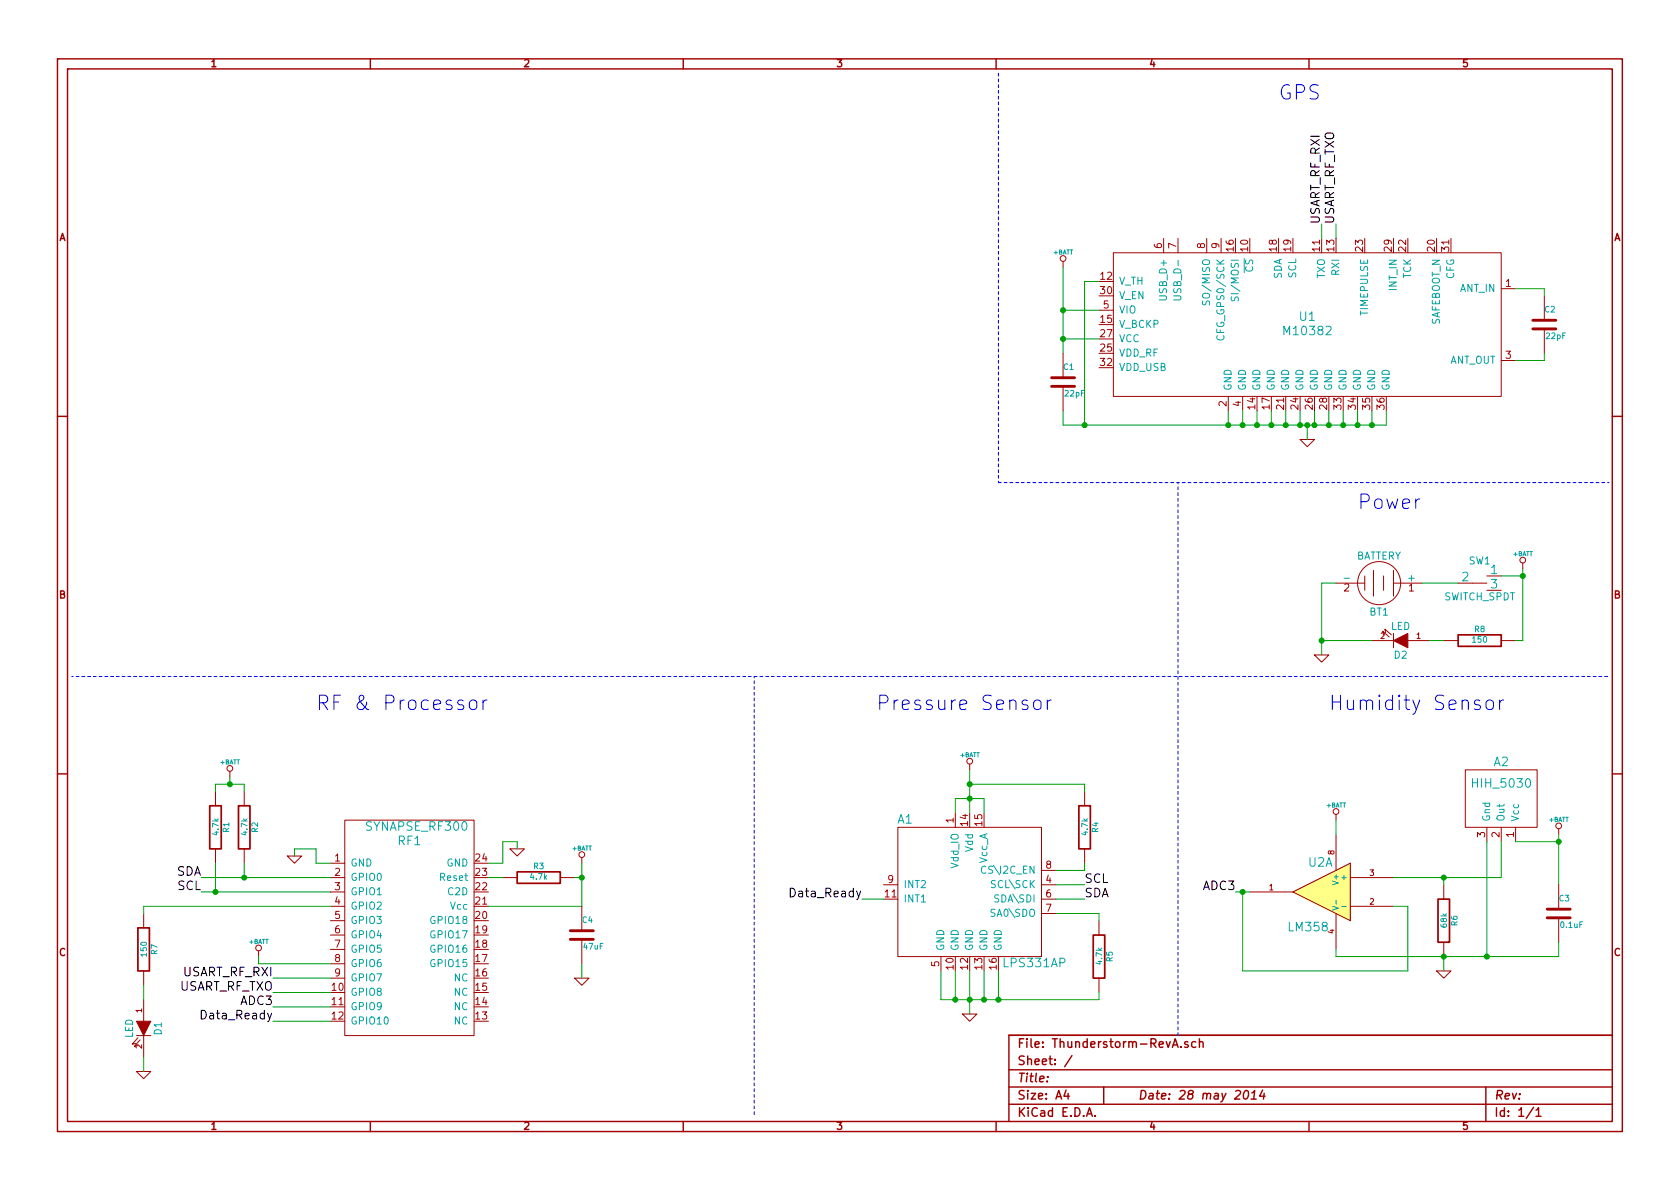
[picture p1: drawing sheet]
EESchema Schematic File Version 2
LIBS:power
LIBS:device
LIBS:transistors
LIBS:conn
LIBS:linear
LIBS:regul
LIBS:74xx
LIBS:cmos4000
LIBS:adc-dac
LIBS:memory
LIBS:xilinx
LIBS:special
LIBS:microcontrollers
LIBS:dsp
LIBS:microchip
LIBS:analog_switches
LIBS:motorola
LIBS:texas
LIBS:intel
LIBS:audio
LIBS:interface
LIBS:digital-audio
LIBS:philips
LIBS:display
LIBS:cypress
LIBS:siliconi
LIBS:opto
LIBS:atmel
LIBS:contrib
LIBS:valves
LIBS:DataStorage
LIBS:Microprocessors
LIBS:MiscellaneousDevices
LIBS:RF_OEM_Parts
LIBS:Sensors
LIBS:TransistorParts
LIBS:Thunderstorm-RevA-cache
EELAYER 27 0
EELAYER END
$Descr A4 11693 8268
encoding utf-8
Sheet 1 1
Title ""
Date "28 may 2014"
Rev ""
Comp ""
Comment1 ""
Comment2 ""
Comment3 ""
Comment4 ""
$EndDescr
$Comp
L SYNAPSE_RF300 RF1
U 1 1
P 2850 6550
F 0 "RF1" H 2850 7250 60  0000 C CNN
F 1 "SYNAPSE_RF300" H 2900 7350 60  0000 C CNN
F 2 "~" H 2850 6550 60  0000 C CNN
F 3 "~" H 2850 6550 60  0000 C CNN
	1    2850 6550
	1    0    0    -1  
$EndComp
$Comp
L BATTERY BT1
U 1 1
P 9600 4050
F 0 "BT1" H 9600 4250 50  0000 C CNN
F 1 "BATTERY" H 9600 3860 50  0000 C CNN
F 2 "~" H 9600 4050 60  0000 C CNN
F 3 "~" H 9600 4050 60  0000 C CNN
	1    9600 4050
	-1   0    0    1   
$EndComp
$Comp
L SWITCH_SPDT SW1
U 1 1
P 10300 4050
F 0 "SW1" H 10300 4200 50  0000 C CNN
F 1 "SWITCH_SPDT" H 10300 3950 50  0000 C CNN
F 2 "~" H 10300 4050 60  0000 C CNN
F 3 "~" H 10300 4050 60  0000 C CNN
	1    10300 4050
	1    0    0    -1  
$EndComp
$Comp
L GND #PWR12
U 1 1
P 9200 4550
F 0 "#PWR12" H 9200 4550 30  0001 C CNN
F 1 "GND" H 9200 4480 30  0001 C CNN
F 2 "" H 9200 4550 60  0000 C CNN
F 3 "" H 9200 4550 60  0000 C CNN
	1    9200 4550
	1    0    0    -1  
$EndComp
Wire Wire Line
	9300 4050 9200 4050
Wire Wire Line
	9200 4050 9200 4550
Wire Wire Line
	9900 4050 10150 4050
Wire Wire Line
	10450 4000 10600 4000
Wire Wire Line
	10600 3950 10600 4450
$Comp
L +BATT #PWR15
U 1 1
P 10600 3950
F 0 "#PWR15" H 10600 3900 20  0001 C CNN
F 1 "+BATT" H 10600 4050 30  0000 C CNN
F 2 "" H 10600 3950 60  0000 C CNN
F 3 "" H 10600 3950 60  0000 C CNN
	1    10600 3950
	1    0    0    -1  
$EndComp
$Comp
L +BATT #PWR6
U 1 1
P 4050 6000
F 0 "#PWR6" H 4050 5950 20  0001 C CNN
F 1 "+BATT" H 4050 6100 30  0000 C CNN
F 2 "" H 4050 6000 60  0000 C CNN
F 3 "" H 4050 6000 60  0000 C CNN
	1    4050 6000
	1    0    0    -1  
$EndComp
Wire Wire Line
	4050 6300 3400 6300
$Comp
L GND #PWR5
U 1 1
P 3600 5900
F 0 "#PWR5" H 3600 5900 30  0001 C CNN
F 1 "GND" H 3600 5830 30  0001 C CNN
F 2 "" H 3600 5900 60  0000 C CNN
F 3 "" H 3600 5900 60  0000 C CNN
	1    3600 5900
	1    0    0    -1  
$EndComp
$Comp
L GND #PWR4
U 1 1
P 2050 5950
F 0 "#PWR4" H 2050 5950 30  0001 C CNN
F 1 "GND" H 2050 5880 30  0001 C CNN
F 2 "" H 2050 5950 60  0000 C CNN
F 3 "" H 2050 5950 60  0000 C CNN
	1    2050 5950
	1    0    0    -1  
$EndComp
$Comp
L R R3
U 1 1
P 3750 6100
F 0 "R3" V 3830 6100 40  0000 C CNN
F 1 "4.7k" V 3757 6101 40  0000 C CNN
F 2 "~" V 3680 6100 30  0000 C CNN
F 3 "~" H 3750 6100 30  0000 C CNN
	1    3750 6100
	0    -1   -1   0   
$EndComp
Wire Wire Line
	3600 5900 3600 5850
Wire Wire Line
	3600 5850 3500 5850
Wire Wire Line
	3500 5850 3500 6000
Wire Wire Line
	3500 6000 3400 6000
Wire Wire Line
	3500 6100 3400 6100
Wire Wire Line
	4050 6000 4050 6300
Wire Wire Line
	4050 6100 4000 6100
Connection ~ 4050 6100
Wire Wire Line
	2300 6000 2200 6000
Wire Wire Line
	2200 6000 2200 5900
Wire Wire Line
	2200 5900 2050 5900
Wire Wire Line
	2050 5900 2050 5950
$Comp
L R R1
U 1 1
P 1500 5750
F 0 "R1" V 1580 5750 40  0000 C CNN
F 1 "4.7k" V 1507 5751 40  0000 C CNN
F 2 "~" V 1430 5750 30  0000 C CNN
F 3 "~" H 1500 5750 30  0000 C CNN
	1    1500 5750
	1    0    0    -1  
$EndComp
$Comp
L R R2
U 1 1
P 1700 5750
F 0 "R2" V 1780 5750 40  0000 C CNN
F 1 "4.7k" V 1707 5751 40  0000 C CNN
F 2 "~" V 1630 5750 30  0000 C CNN
F 3 "~" H 1700 5750 30  0000 C CNN
	1    1700 5750
	1    0    0    -1  
$EndComp
$Comp
L +BATT #PWR2
U 1 1
P 1600 5400
F 0 "#PWR2" H 1600 5350 20  0001 C CNN
F 1 "+BATT" H 1600 5500 30  0000 C CNN
F 2 "" H 1600 5400 60  0000 C CNN
F 3 "" H 1600 5400 60  0000 C CNN
	1    1600 5400
	1    0    0    -1  
$EndComp
Wire Wire Line
	1700 5450 1700 5500
Wire Wire Line
	1500 5450 1700 5450
Wire Wire Line
	1500 5450 1500 5500
Wire Wire Line
	1600 5400 1600 5450
Connection ~ 1600 5450
Wire Wire Line
	1700 6000 1700 6100
Wire Wire Line
	1400 6100 2300 6100
Wire Wire Line
	1400 6200 2300 6200
Wire Wire Line
	1500 6200 1500 6000
Connection ~ 1700 6100
Connection ~ 1500 6200
Text Label 1400 6100 2    60   ~ 0
SDA
Text Label 1400 6200 2    60   ~ 0
SCL
Text Label 1900 7000 2    60   ~ 0
ADC3
Text Label 1900 6800 2    60   ~ 0
USART_RF_RXI
Text Label 1900 6900 2    60   ~ 0
USART_RF_TXO
Wire Wire Line
	1900 6900 2300 6900
Wire Wire Line
	2300 6800 1900 6800
$Comp
L M10382 U1
U 1 1
P 9100 2250
F 0 "U1" H 9100 2300 60  0000 C CNN
F 1 "M10382" H 9100 2200 60  0000 C CNN
F 2 "~" H 9100 2250 60  0000 C CNN
F 3 "~" H 9100 2250 60  0000 C CNN
	1    9100 2250
	1    0    0    -1  
$EndComp
$Comp
L GND #PWR11
U 1 1
P 9100 3050
F 0 "#PWR11" H 9100 3050 30  0001 C CNN
F 1 "GND" H 9100 2980 30  0001 C CNN
F 2 "" H 9100 3050 60  0000 C CNN
F 3 "" H 9100 3050 60  0000 C CNN
	1    9100 3050
	1    0    0    -1  
$EndComp
Wire Wire Line
	8550 2950 8550 2850
Wire Wire Line
	7400 2950 9650 2950
Wire Wire Line
	9650 2950 9650 2850
Wire Wire Line
	9100 3050 9100 2950
Connection ~ 9100 2950
Wire Wire Line
	8650 2850 8650 2950
Connection ~ 8650 2950
Wire Wire Line
	8750 2850 8750 2950
Connection ~ 8750 2950
Wire Wire Line
	8850 2850 8850 2950
Connection ~ 8850 2950
Wire Wire Line
	8950 2850 8950 2950
Connection ~ 8950 2950
Wire Wire Line
	9050 2850 9050 2950
Connection ~ 9050 2950
Wire Wire Line
	9150 2850 9150 2950
Connection ~ 9150 2950
Wire Wire Line
	9250 2850 9250 2950
Connection ~ 9250 2950
Wire Wire Line
	9350 2850 9350 2950
Connection ~ 9350 2950
Wire Wire Line
	9450 2850 9450 2950
Connection ~ 9450 2950
Wire Wire Line
	9550 2850 9550 2950
Connection ~ 9550 2950
$Comp
L +BATT #PWR10
U 1 1
P 7400 1850
F 0 "#PWR10" H 7400 1800 20  0001 C CNN
F 1 "+BATT" H 7400 1950 30  0000 C CNN
F 2 "" H 7400 1850 60  0000 C CNN
F 3 "" H 7400 1850 60  0000 C CNN
	1    7400 1850
	1    0    0    -1  
$EndComp
Wire Wire Line
	7400 2350 7650 2350
Wire Wire Line
	7400 1850 7400 2450
Wire Wire Line
	7650 2150 7400 2150
Connection ~ 7400 2150
$Comp
L C C1
U 1 1
P 7400 2650
F 0 "C1" H 7400 2750 40  0000 L CNN
F 1 "22pF" H 7406 2565 40  0000 L CNN
F 2 "~" H 7438 2500 30  0000 C CNN
F 3 "~" H 7400 2650 60  0000 C CNN
	1    7400 2650
	1    0    0    -1  
$EndComp
Wire Wire Line
	7400 2850 7400 2950
Connection ~ 8550 2950
Connection ~ 7400 2350
$Comp
L C C2
U 1 1
P 10750 2250
F 0 "C2" H 10750 2350 40  0000 L CNN
F 1 "22pF" H 10756 2165 40  0000 L CNN
F 2 "~" H 10788 2100 30  0000 C CNN
F 3 "~" H 10750 2250 60  0000 C CNN
	1    10750 2250
	1    0    0    -1  
$EndComp
Wire Wire Line
	10750 2050 10750 2000
Wire Wire Line
	10750 2000 10550 2000
Wire Wire Line
	10550 2500 10750 2500
Wire Wire Line
	10750 2500 10750 2450
Wire Wire Line
	7650 1950 7550 1950
Wire Wire Line
	7550 1950 7550 2950
Connection ~ 7550 2950
Text Label 9200 1550 1    60   ~ 0
USART_RF_RXI
Text Label 9300 1550 1    60   ~ 0
USART_RF_TXO
Wire Wire Line
	9300 1650 9300 1550
Wire Wire Line
	9200 1550 9200 1650
$Comp
L HIH_5030 A2
U 1 1
P 10450 5550
F 0 "A2" H 10450 5800 60  0000 C CNN
F 1 "HIH_5030" H 10450 5650 60  0000 C CNN
F 2 "" H 10350 5500 60  0000 C CNN
F 3 "" H 10350 5500 60  0000 C CNN
	1    10450 5550
	1    0    0    -1  
$EndComp
$Comp
L LM358 U2
U 1 1
P 9200 6200
F 0 "U2" H 9150 6400 60  0000 L CNN
F 1 "LM358" H 9150 5950 60  0000 L CNN
F 2 "" H 9200 6200 60  0000 C CNN
F 3 "" H 9200 6200 60  0000 C CNN
	1    9200 6200
	-1   0    0    -1  
$EndComp
Wire Wire Line
	10450 6100 10450 5850
Wire Wire Line
	9700 6100 10450 6100
$Comp
L R R6
U 1 1
P 10050 6400
F 0 "R6" V 10130 6400 40  0000 C CNN
F 1 "68k" V 10057 6401 40  0000 C CNN
F 2 "~" V 9980 6400 30  0000 C CNN
F 3 "~" H 10050 6400 30  0000 C CNN
	1    10050 6400
	1    0    0    -1  
$EndComp
Wire Wire Line
	9700 6300 9800 6300
Wire Wire Line
	9300 6650 10850 6650
Wire Wire Line
	10350 6650 10350 5850
Connection ~ 10050 6650
$Comp
L GND #PWR14
U 1 1
P 10050 6750
F 0 "#PWR14" H 10050 6750 30  0001 C CNN
F 1 "GND" H 10050 6680 30  0001 C CNN
F 2 "" H 10050 6750 60  0000 C CNN
F 3 "" H 10050 6750 60  0000 C CNN
	1    10050 6750
	1    0    0    -1  
$EndComp
Wire Wire Line
	10050 6650 10050 6750
$Comp
L +BATT #PWR16
U 1 1
P 10850 5800
F 0 "#PWR16" H 10850 5750 20  0001 C CNN
F 1 "+BATT" H 10850 5900 30  0000 C CNN
F 2 "" H 10850 5800 60  0000 C CNN
F 3 "" H 10850 5800 60  0000 C CNN
	1    10850 5800
	1    0    0    -1  
$EndComp
$Comp
L +BATT #PWR13
U 1 1
P 9300 5700
F 0 "#PWR13" H 9300 5650 20  0001 C CNN
F 1 "+BATT" H 9300 5800 30  0000 C CNN
F 2 "" H 9300 5700 60  0000 C CNN
F 3 "" H 9300 5700 60  0000 C CNN
	1    9300 5700
	1    0    0    -1  
$EndComp
Wire Wire Line
	9300 6600 9300 6650
Wire Wire Line
	10050 6150 10050 6100
Connection ~ 10050 6100
Wire Wire Line
	9300 5800 9300 5700
Wire Wire Line
	10550 5850 10850 5850
Wire Wire Line
	10850 5800 10850 6150
Text Label 8600 6200 2    60   ~ 0
ADC3
Wire Wire Line
	8600 6200 8700 6200
Text Notes 9250 4950 0    100  ~ 0
Humidity Sensor
Text Notes 8900 700  0    100  ~ 0
GPS
Text Notes 2200 4950 0    100  ~ 0
RF & Processor
Text Notes 9450 3550 0    100  ~ 0
Power
$Comp
L C C3
U 1 1
P 10850 6350
F 0 "C3" H 10850 6450 40  0000 L CNN
F 1 "0.1uF" H 10856 6265 40  0000 L CNN
F 2 "~" H 10888 6200 30  0000 C CNN
F 3 "~" H 10850 6350 60  0000 C CNN
	1    10850 6350
	1    0    0    -1  
$EndComp
Wire Wire Line
	10850 6650 10850 6550
Connection ~ 10350 6650
Connection ~ 10850 5850
$Comp
L LPS331AP A1
U 1 1
P 6750 6200
F 0 "A1" H 6300 6700 60  0000 C CNN
F 1 "LPS331AP" H 7200 5700 60  0000 C CNN
F 2 "" H 6900 6000 60  0000 C CNN
F 3 "" H 6900 6000 60  0000 C CNN
	1    6750 6200
	1    0    0    -1  
$EndComp
$Comp
L GND #PWR9
U 1 1
P 6750 7050
F 0 "#PWR9" H 6750 7050 30  0001 C CNN
F 1 "GND" H 6750 6980 30  0001 C CNN
F 2 "" H 6750 7050 60  0000 C CNN
F 3 "" H 6750 7050 60  0000 C CNN
	1    6750 7050
	1    0    0    -1  
$EndComp
Wire Wire Line
	6550 6750 6550 6950
Wire Wire Line
	6550 6950 7650 6950
Wire Wire Line
	6750 6750 6750 7050
Wire Wire Line
	6950 6750 6950 6950
Connection ~ 6750 6950
Wire Wire Line
	6850 6750 6850 6950
Connection ~ 6850 6950
Wire Wire Line
	6650 6750 6650 6950
Connection ~ 6650 6950
$Comp
L R R4
U 1 1
P 7550 5750
F 0 "R4" V 7630 5750 40  0000 C CNN
F 1 "4.7k" V 7557 5751 40  0000 C CNN
F 2 "~" V 7480 5750 30  0000 C CNN
F 3 "~" H 7550 5750 30  0000 C CNN
	1    7550 5750
	1    0    0    -1  
$EndComp
Wire Wire Line
	7350 6050 7550 6050
Wire Wire Line
	7550 6050 7550 6000
Wire Wire Line
	7550 5500 7550 5450
Wire Wire Line
	7550 5450 6750 5450
Wire Wire Line
	6750 5350 6750 5650
$Comp
L +BATT #PWR8
U 1 1
P 6750 5350
F 0 "#PWR8" H 6750 5300 20  0001 C CNN
F 1 "+BATT" H 6750 5450 30  0000 C CNN
F 2 "" H 6750 5350 60  0000 C CNN
F 3 "" H 6750 5350 60  0000 C CNN
	1    6750 5350
	1    0    0    -1  
$EndComp
Connection ~ 6750 5450
Wire Wire Line
	6650 5650 6650 5550
Wire Wire Line
	6650 5550 6850 5550
Connection ~ 6750 5550
Wire Wire Line
	6850 5550 6850 5650
Wire Wire Line
	7350 6250 7550 6250
Text Label 7550 6250 0    60   ~ 0
SDA
Text Label 7550 6150 0    60   ~ 0
SCL
Wire Wire Line
	7550 6150 7350 6150
Wire Wire Line
	7350 6350 7650 6350
Connection ~ 6950 6950
$Comp
L R R5
U 1 1
P 7650 6650
F 0 "R5" V 7730 6650 40  0000 C CNN
F 1 "4.7k" V 7657 6651 40  0000 C CNN
F 2 "~" V 7580 6650 30  0000 C CNN
F 3 "~" H 7650 6650 30  0000 C CNN
	1    7650 6650
	1    0    0    -1  
$EndComp
Wire Wire Line
	7650 6350 7650 6400
Wire Wire Line
	7650 6950 7650 6900
Text Label 6000 6250 2    60   ~ 0
Data_Ready
Wire Wire Line
	6150 6250 6000 6250
Text Label 1900 7100 2    60   ~ 0
Data_Ready
Wire Wire Line
	1900 7100 2300 7100
Text Notes 6100 4950 0    100  ~ 0
Pressure Sensor
Wire Notes Line
	500  4700 11200 4700
Wire Notes Line
	5250 4700 5250 7750
Wire Notes Line
	8200 3350 8200 7200
Wire Notes Line
	11200 3350 6950 3350
Wire Notes Line
	6950 3350 6950 500 
Wire Wire Line
	9800 6300 9800 6750
Wire Wire Line
	9800 6750 8650 6750
Wire Wire Line
	8650 6750 8650 6200
Connection ~ 8650 6200
$Comp
L +BATT #PWR3
U 1 1
P 1800 6650
F 0 "#PWR3" H 1800 6600 20  0001 C CNN
F 1 "+BATT" H 1800 6750 30  0000 C CNN
F 2 "" H 1800 6650 60  0000 C CNN
F 3 "" H 1800 6650 60  0000 C CNN
	1    1800 6650
	1    0    0    -1  
$EndComp
Wire Wire Line
	2300 6700 1800 6700
Wire Wire Line
	1800 6700 1800 6650
Wire Wire Line
	1900 7000 2300 7000
$Comp
L C C4
U 1 1
P 4050 6500
F 0 "C4" H 4050 6600 40  0000 L CNN
F 1 "47uF" H 4056 6415 40  0000 L CNN
F 2 "~" H 4088 6350 30  0000 C CNN
F 3 "~" H 4050 6500 60  0000 C CNN
	1    4050 6500
	1    0    0    -1  
$EndComp
$Comp
L GND #PWR7
U 1 1
P 4050 6800
F 0 "#PWR7" H 4050 6800 30  0001 C CNN
F 1 "GND" H 4050 6730 30  0001 C CNN
F 2 "" H 4050 6800 60  0000 C CNN
F 3 "" H 4050 6800 60  0000 C CNN
	1    4050 6800
	1    0    0    -1  
$EndComp
Wire Wire Line
	4050 6700 4050 6800
$Comp
L R R8
U 1 1
P 10300 4450
F 0 "R8" V 10380 4450 40  0000 C CNN
F 1 "150" V 10307 4451 40  0000 C CNN
F 2 "~" V 10230 4450 30  0000 C CNN
F 3 "~" H 10300 4450 30  0000 C CNN
	1    10300 4450
	0    -1   -1   0   
$EndComp
$Comp
L LED D2
U 1 1
P 9750 4450
F 0 "D2" H 9750 4550 50  0000 C CNN
F 1 "LED" H 9750 4350 50  0000 C CNN
F 2 "~" H 9750 4450 60  0000 C CNN
F 3 "~" H 9750 4450 60  0000 C CNN
	1    9750 4450
	-1   0    0    1   
$EndComp
Wire Wire Line
	10600 4450 10550 4450
Connection ~ 10600 4000
Wire Wire Line
	10050 4450 9950 4450
Wire Wire Line
	9550 4450 9200 4450
Connection ~ 9200 4450
$Comp
L LED D1
U 1 1
P 1000 7150
F 0 "D1" H 1000 7250 50  0000 C CNN
F 1 "LED" H 1000 7050 50  0000 C CNN
F 2 "~" H 1000 7150 60  0000 C CNN
F 3 "~" H 1000 7150 60  0000 C CNN
	1    1000 7150
	0    1    1    0   
$EndComp
$Comp
L R R7
U 1 1
P 1000 6600
F 0 "R7" V 1080 6600 40  0000 C CNN
F 1 "150" V 1007 6601 40  0000 C CNN
F 2 "~" V 930 6600 30  0000 C CNN
F 3 "~" H 1000 6600 30  0000 C CNN
	1    1000 6600
	1    0    0    -1  
$EndComp
$Comp
L GND #PWR1
U 1 1
P 1000 7450
F 0 "#PWR1" H 1000 7450 30  0001 C CNN
F 1 "GND" H 1000 7380 30  0001 C CNN
F 2 "" H 1000 7450 60  0000 C CNN
F 3 "" H 1000 7450 60  0000 C CNN
	1    1000 7450
	1    0    0    -1  
$EndComp
Wire Wire Line
	1000 7350 1000 7450
Wire Wire Line
	1000 6850 1000 6950
Wire Wire Line
	2300 6300 1000 6300
Wire Wire Line
	1000 6300 1000 6350
$EndSCHEMATC
